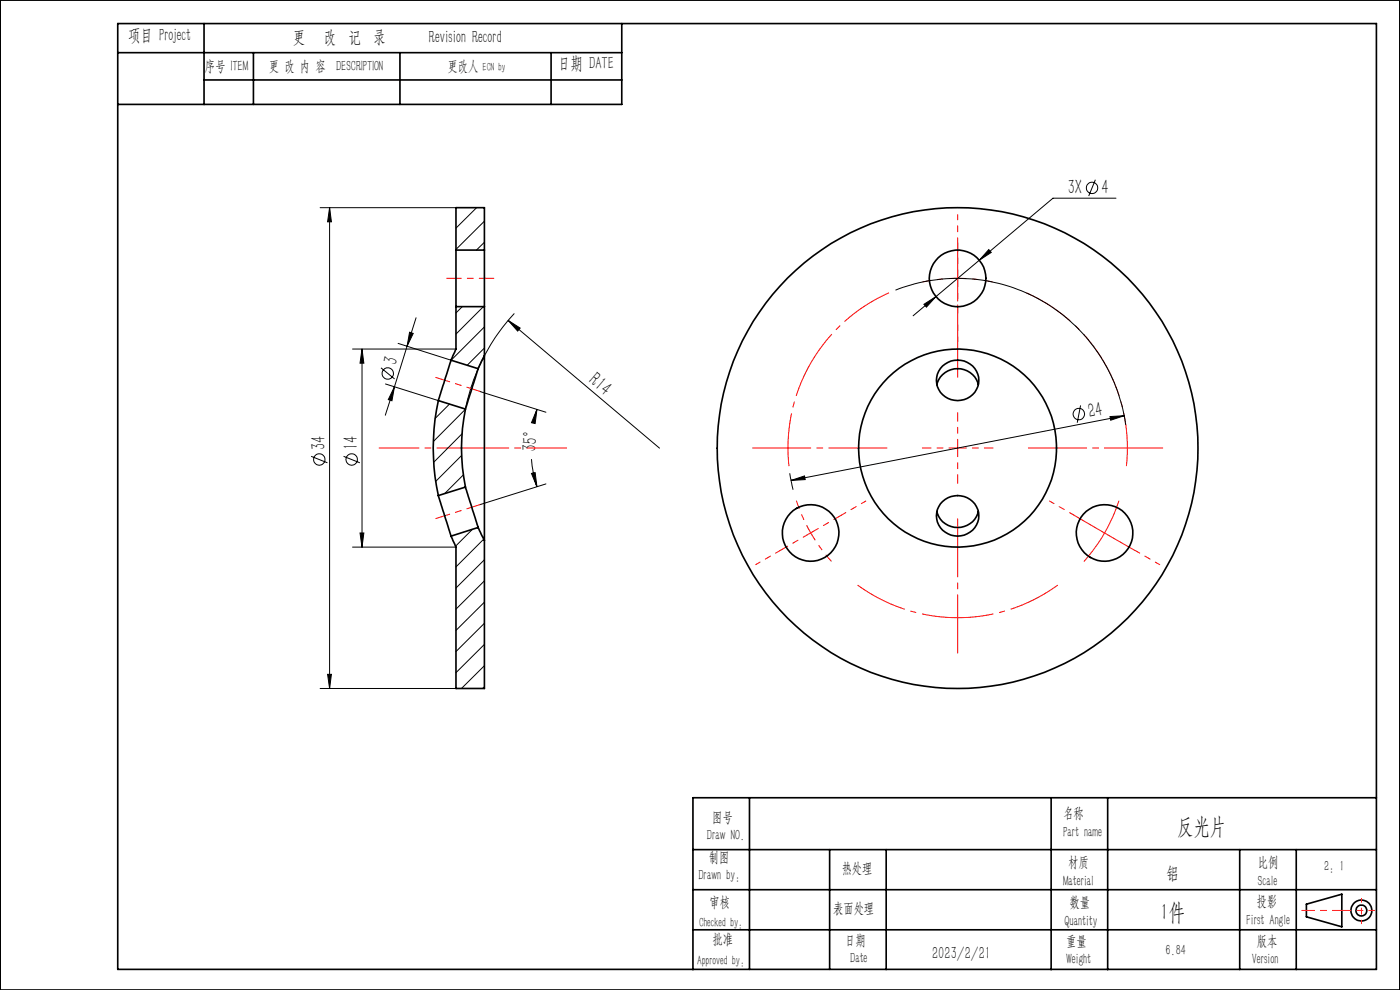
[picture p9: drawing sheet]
<svg xmlns="http://www.w3.org/2000/svg" width="297mm" height="210mm" viewBox="0 0 297 210" stroke-linecap="round" stroke-linejoin="round" font-family="sans-serif">
<g fill="none" stroke="#000" stroke-width=".21">
<path d="M232.4 38.1l-1.4 3.5M67.9 44.1h28.8M69.9 44.1l.4 3h-.8zM69.9 44.1v101.9M101.1 44.1l-4.4 4.3M102.8 46.9l-6.1 6M102.8 51.4l-1.7 1.6M207.8 55.2l-14.1 11.8M209.8 52.9l.5 .6-2.5 1.7zM236.7 42h-13.3l-15.6 13.2M74.8 74h21.9M76.8 74l.4 3h-.8z"/>
<path d="M76.8 74v42.1M80.8 78l2.9 2.4M84.5 72.8l11.2 3.6M86.4 73.4l-2.7 8.6M86.9 70.5l.8 .2-1.3 2.7zM88.3 67.4l-1.9 6M98.1 65l-1.4 1.4M102.6 65l-5.9 5.9M102.8 69.3l-7.1 7.1M102.8 73.8l-3.7 3.7M107.8 68l2.5 1.6-.5 .6zM107.8 68l32.1 27.1"/>
<path d="M109.1 66.5a42 42 0 0 0-10.4 20.3M190 61.6a36 36 0 0 1 48.8 28.5M196 64.5l2.5-1.6-2 2.2zM66 96.8l3.5 1.4M72.9 96.8l3.4 1.4M81.8 81.4l11.2 3.6M83.7 82l-.6 3-.7-.2zM83.7 82l-2 6.1M95.4 85.7l-3.1 3.1M97.9 96.6l-5.5 5.5M98 92l-6 6.1M98.7 86.8l-6.8 6.9"/>
<path d="M102 83.1l13.8 4.3M112.7 97.4a22.7 22.7 0 0 0 1.2 5.8M113.9 86.8l-.4 3-.8-.1zM113.9 86.8l-.4 1.4M229.2 86l-.7 3.7M235.5 88.4l3-.2-2.9 .9zM238.5 88.2l-70.7 13.7M74.8 116.1h21.9M76.4 113.1h.8l-.4 3zM98.3 100.7l-4 4M100.2 112.3l-3.5 3.5M102.6 114.4l-5.9 5.9"/>
<path d="M102.8 118.7l-6.1 6M112.7 100.4l.8-.1 .4 2.9zM115.8 102.6l-13.8 4.4M167.5 100.4l.7 3.5M167.8 101.9l2.9-.9 .1 .7zM102.8 123.2l-6.1 6M102.8 127.7l-6.1 6M102.8 132.2l-6.1 6M102.8 136.7l-6.1 6M67.9 146h28.8M69.5 143h.8l-.4 3zM102.8 141.2l-4.9 4.8"/>
<path d="M102.8 145.7l-.4 .3"/>
<circle cx="231.7" cy="39.9" r="1.21"/>
<circle cx="82.3" cy="79.2" r="1.21"/>
<circle cx="67.7" cy="97.5" r="1.21"/>
<circle cx="74.6" cy="97.5" r="1.21"/>
<circle cx="228.9" cy="87.8" r="1.21"/>
</g>
<path d="M203.2 59a36 36 0 0 0-7.5 .8M203.2 59a36 36 0 0 1 7.4 .8M172 113a36 36 0 0 0 4.4 6.1M172 113a36 36 0 0 1-3.1-6.8" fill="none" stroke="#f00" stroke-width=".21" stroke-dasharray="15.2 1.3 1.3 1.3" stroke-dashoffset="13.4" stroke-linecap="butt"/>
<path d="M188.6 62.1a36 36 0 0 0-21.2 36.8M239 98.9a36 36 0 0 0-21.3-36.8M181.9 124.1a36 36 0 0 0 42.5 0" fill="none" stroke="#f00" stroke-width=".21" stroke-dasharray="15.2 1.3 1.3 1.3" stroke-dashoffset="4" stroke-linecap="butt"/>
<path d="M227.8 109.3l6.5 3.8M234.3 113.1a39.7 39.7 0 0 1-4.4 6M234.3 113.1l6.5 3.7M237.4 106.2a34.3 34.3 0 0 1-3.1 6.9" fill="none" stroke="#f00" stroke-width=".21"/>
<g fill="none" stroke="#000" stroke-width=".35">
<path d="M0 0h297v210h-297zM25 11.2h106.9M25 5h267v200.6h-267zM43.3 5v17.1M43.3 17h88.6M53.8 11.2v10.9M84.8 11.2v10.9M116.9 11.2v10.9M131.9 5v17.1h-106.9M96.7 53v12M96.7 53v-8.9h6.1v8.9M96.7 53h6.1"/>
<path d="M102.8 53v12M95.7 76.4l-2.7 8.6M95.7 76.4l5.7 1.8M96.7 65v9l-1 2.4M96.7 65h6.1M101.4 78.2l-2.7 8.6M102.8 75.5l-1.4 2.7M102.8 75.5v39.1M102.8 65v10.5M200 77.6a4.5 4.5 0 0 1 5.4-.6 4.5 4.5 0 0 1 2 5 4.5 4.5 0 0 1-5.5 2.8 4.5 4.5 0 0 1-3-5.4zM93 85a46.9 46.9 0 0 0 0 20.1M93 85l5.7 1.8"/>
<path d="M98.7 86.8a40.8 40.8 0 0 0 0 16.5M198.8 81.6a4.5 4.5 0 0 1 4.3-3.4 4.5 4.5 0 0 1 4.4 3.4M93 105.1l2.7 8.6M95.7 113.7l1 2.4v29.9h6.1v-31.4M98.7 103.3l2.7 8.6M98.7 103.3l-5.7 1.8M101.4 111.9l1.4 2.7M101.4 111.9l-5.7 1.8M198.8 108.5a4.5 4.5 0 0 0 4.3 3.4 4.5 4.5 0 0 0 4.4-3.4M200 106.4a4.4 4.4 0 0 1 5.7-.6 4.4 4.4 0 0 1 1.5 5.6 4.5 4.5 0 0 1-5.7 2 4.5 4.5 0 0 1-2.6-5.3l.6-1.2zM159 169.2v36.4M223 169.2v36.5"/>
<path d="M235 169.2v36.5M292 169.2h-145v36.5M147 180.2h145M147 188.7h145M147 197.2h145M176 180.2v25.4M188 180.2v25.5M263 180.2v25.5M275 180.2v25.5M277.1 191.8l7.6-2.1v6.9l-7.6-2.1z"/>
<circle cx="203.2" cy="59.1" r="6"/>
<circle cx="203.1" cy="95" r="21"/>
<circle cx="203.2" cy="95.1" r="51"/>
<circle cx="172" cy="113" r="6"/>
<circle cx="234.3" cy="113" r="6"/>
<circle cx="288.8" cy="193.2" r="1.15"/>
<circle cx="288.8" cy="193.1" r="2.21"/>
</g>
<path d="M80.4 95h39.8" fill="none" stroke="#f00" stroke-width=".21" stroke-dasharray="15.2 1.3 1.3 1.3" stroke-dashoffset="6.8"/>
<path d="M104.8 59h-10M102 83.1l-9.6-3M102 107l-9.6 3" fill="none" stroke="#f00" stroke-width=".21" stroke-dasharray="15.2 1.3 1.3 1.3" stroke-dashoffset="12.1"/>
<path d="M203.2 51.5v-6M203.2 66.5v6M165.5 116.8l-5.2 3M178.5 109.3l5.2-3M227.8 109.3l-5.1-3M240.8 116.8l5.2 3" fill="none" stroke="#f00" stroke-width=".21" stroke-dasharray="15.2 1.3 1.3 1.3" stroke-dashoffset="14.1"/>
<path d="M203.2 59v-7.5M203.2 59v7.5M203.2 95v-7.5M203.2 95h-7.5M203.2 95v7.5M203.2 95h7.5M172 113l-6.5 3.8M172 113l6.5-3.7" fill="none" stroke="#f00" stroke-width=".21" stroke-dasharray="15.2 1.3 1.3 1.3" stroke-dashoffset="13.4"/>
<path d="M188.2 95h-28.5M203.2 80v-28.5M218.2 95h28.5M203.2 110v28.5" fill="none" stroke="#f00" stroke-width=".21" stroke-dasharray="15.2 1.3 1.3 1.3" stroke-dashoffset="2.9"/>
<path d="M285.4 193.1h6.2" fill="none" stroke="#f00" stroke-width=".21" stroke-dasharray="15.2 1.3 1.3 1.3" stroke-dashoffset="14"/>
<path d="M288.8 190.6v5.3" fill="none" stroke="#f00" stroke-width=".21" stroke-dasharray="15.2 1.3 1.3 1.3" stroke-dashoffset="14.5"/>
<path d="M276.2 193.1h9.2" fill="none" stroke="#f00" stroke-width=".21" stroke-dasharray="15.2 1.3 1.3 1.3" stroke-dashoffset="12.6"/>
<g fill="#000">
<path d="M107.8 68l2.5 1.6-.5 .6z"/>
<path d="M76.8 74l.4 3h-.8zM76.4 113.1h.8l-.4 3zM69.9 44.1l.4 3h-.8zM69.5 143h.8l-.4 3z"/>
<path d="M196 64.5l.5 .6 2-2.2zM209.8 52.9l-2 2.3 2.5-1.7z"/>
<path d="M83.7 82l-.6 3-.7-.2zM86.9 70.5l.8 .2-1.3 2.7z"/>
<path d="M113.9 86.8l-.4 3-.8-.1zM112.7 100.4l.8-.1 .4 2.9z"/>
<path d="M167.8 101.9l3-.2-.1-.7zM235.5 88.4l.1 .7 2.9-.9z"/>
</g>
<g font-size="4.9">
<text x="249.8" y="176.9">反光片</text>
<text x="246.2" y="195.1">1件</text>
</g>
<g font-size="4.4">
<text x="226.5" y="41.1">3X</text>
<text x="233.7" y="41.1">4</text>
<text x="84.1" y="77.7" transform="rotate(-73 84.1 77.7)">3</text>
<text x="124.7" y="81.1" transform="rotate(40 124.7 81.1)">R14</text>
<text x="231.1" y="88.7" transform="rotate(-11 231.1 88.7)">24</text>
<text x="69.1" y="95.5" transform="rotate(-90 69.1 95.5)">34</text>
<text x="75.9" y="95.5" transform="rotate(-90 75.9 95.5)">14</text>
<text x="113.8" y="95.9" transform="rotate(-85 113.8 95.9)">35°</text>
</g>
<g font-size="3.8">
<text x="27.2" y="8.6">项目 Project</text>
<text x="62.1" y="9.1">更</text>
<text x="68.7" y="9.1">改 记 录</text>
<text x="91" y="9.1">Revision Record</text>
<text x="118.4" y="14.7">日期 DATE</text>
<text x="247.5" y="186.6">铝</text>
<text x="197.7" y="203.5">2023/2/21</text>
</g>
<text font-size="3.2" x="43.4" y="15">序号 ITEM</text>
<g font-size="3.1">
<text x="57.1" y="15">更 改 内 容 DESCRIPTION</text>
<text x="95" y="15">更改人</text>
<text x="225.5" y="173.5">名称</text>
<text x="150" y="178.3">Draw NO.</text>
<text x="151" y="174.3">图号</text>
<text x="225.5" y="177.5">Part name</text>
<text x="150.4" y="182.8">制图</text>
<text x="178.6" y="185.2">热处理</text>
<text x="226.6" y="184">材质</text>
<text x="266.9" y="184">比例</text>
<text x="280.9" y="184.7">2：1</text>
<text x="148.2" y="186.8">Drawn by:</text>
<text x="225.5" y="188">Material</text>
<text x="266.9" y="188">Scale</text>
<text x="150.5" y="192.3">审核</text>
<text x="176.7" y="193.6">表面处理</text>
<text x="225.8" y="196.4">Quantity</text>
<text x="226.9" y="192.4">数量</text>
<text x="264.4" y="196.2">First Angle</text>
<text x="266.6" y="192.2">投影</text>
<text x="151.2" y="200.3">批准</text>
<text x="179.3" y="200.4">日期</text>
<text x="226.2" y="200.6">重量</text>
<text x="247.2" y="202.7">6.84</text>
<text x="266.6" y="200.6">版本</text>
<text x="180.4" y="204.4">Date</text>
<text x="226.2" y="204.6">Weight</text>
<text x="265.5" y="204.6">Version</text>
</g>
<g font-size="2.8">
<text x="148.3" y="196.7">Checked by：</text>
<text x="147.9" y="204.7">Approved by：</text>
</g>
<text font-size="2.5" x="102.4" y="15">ECN by</text>
</svg>
